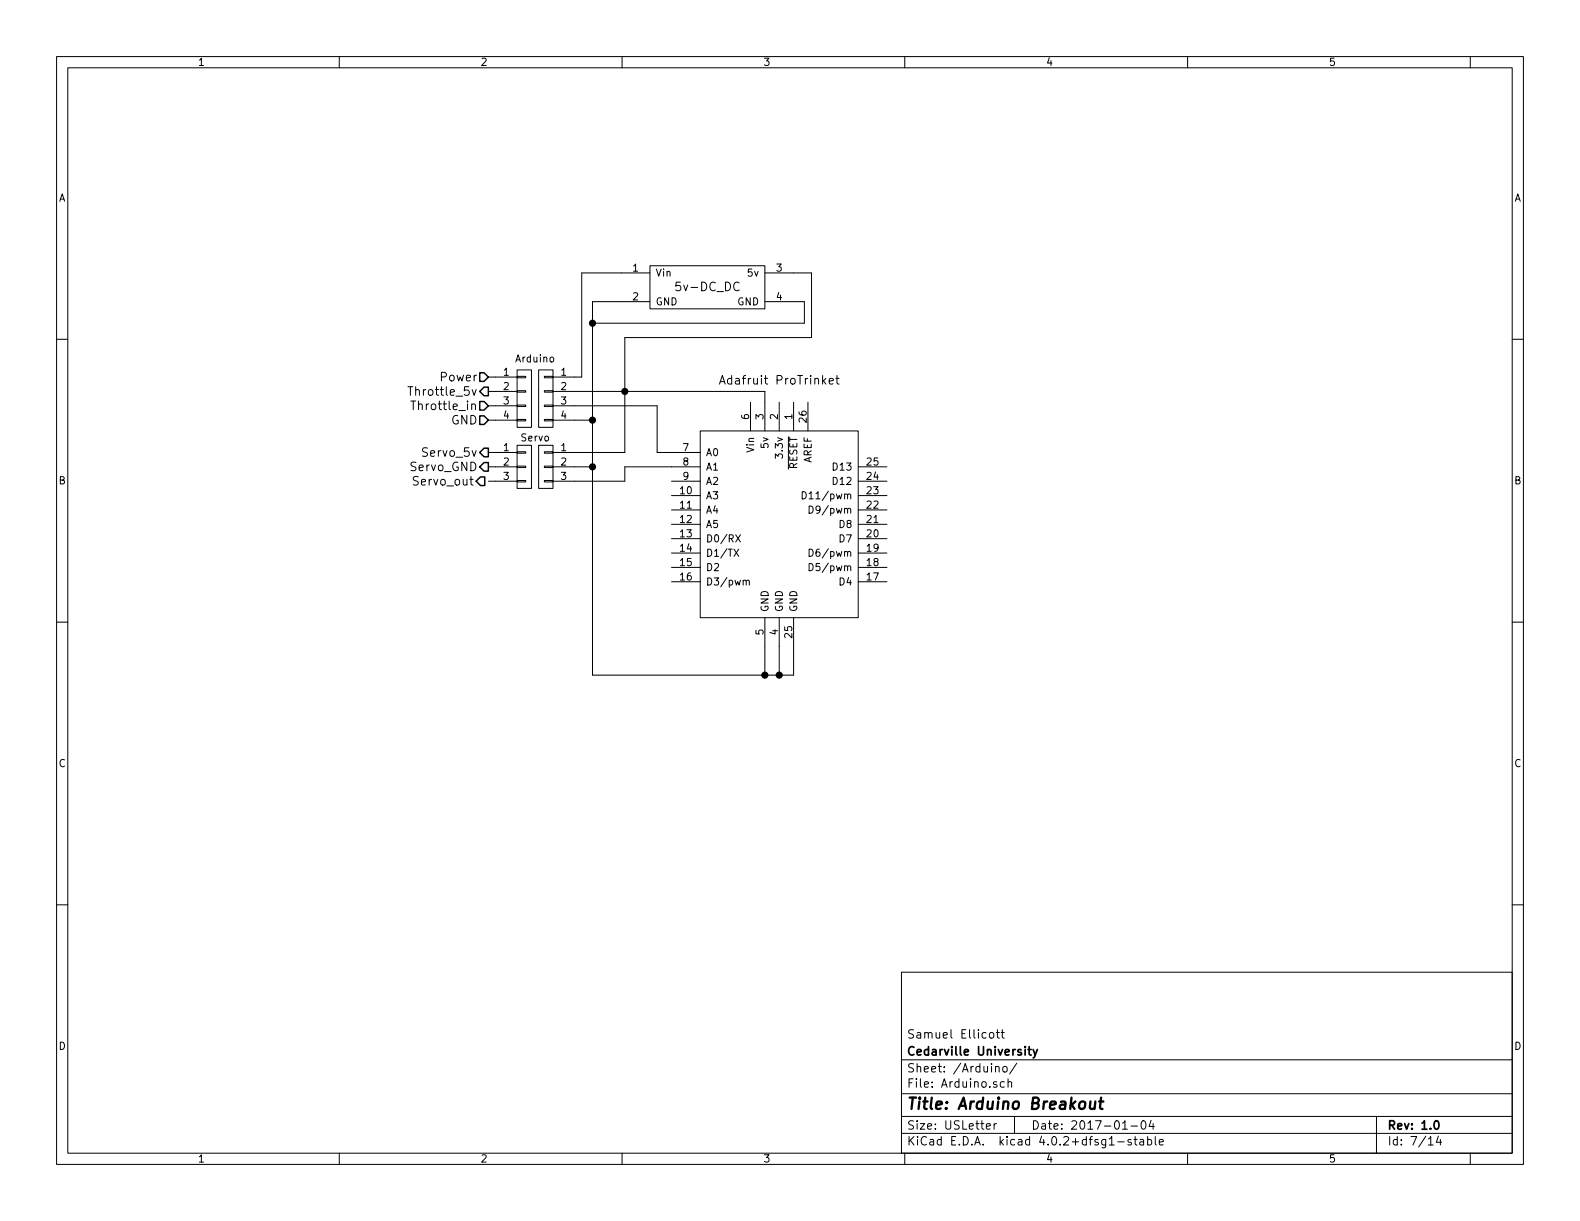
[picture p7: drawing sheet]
<svg xmlns="http://www.w3.org/2000/svg" width="279mm" height="216mm" viewBox="0 0 279 216" stroke-linecap="round" stroke-linejoin="round" font-family="sans-serif">
<g fill="none" stroke="#000" stroke-width=".18">
<path d="M10 10h259.4v195.9h-259.4zM12 12h255.4v191.9h-255.4zM60 10v2M110 10v2M160 10v2M210 10v2M260 10v2M10 60h2M114.9 47h20.4v7.6h-20.4zM114.9 53.3h-10.1v66.1h35.5v-10.2M114.9 48.3h-12v18.4h-5.1M135.3 48.3h8.2v11.4h-33v20.3h-12.7"/>
<path d="M135.3 53.3h6.9v3.9h-37.4M267.4 60h2M72.1 68.4h.9M86.4 66.7h5M86.4 69.2h5M86.4 71.8h5M86.4 74.3h5M91.4 79.9h1.6v.2h-1.6zM91.4 78.7h2.6v7.7h-2.6zM91.4 74.2h1.6v.2h-1.6zM91.4 71.6h1.6v.3h-1.6zM91.4 69.1h1.6v.2h-1.6z"/>
<path d="M91.4 66.5h1.6v.3h-1.6zM91.4 65.4h2.6v10.2h-2.6zM95.2 78.7h2.6v7.7h-2.6zM95.2 65.4h2.6v10.2h-2.6zM96.3 79.9h1.5v.2h-1.5zM96.3 74.2h1.5v.2h-1.5zM96.3 71.6h1.5v.3h-1.5zM96.3 69.1h1.5v.2h-1.5zM96.3 66.5h1.5v.3h-1.5zM97.3 63.3l.2-.2 .3 .2 .1 .5-.1 .1-.3 .1-.2-.1zM97.8 69.2h37.5v7M97.8 71.8h18.4v8.2h7.6"/>
<path d="M97.8 74.3h7M123.8 76.2h28v33h-28zM127.2 67.9l.5-1.5 .5 1.5M127.4 67.5h.7M132.7 71.1v5.1M137.8 71.1v5.1M139.4 77.2v5.8M140.3 71.1v5.1M142.9 71.1v5.1M146.6 67.4l.8-.1-.1-.3-.4-.1-.3 .2 .1 .7h.6M147.8 66.9h.6M148 66.4v1.3l.4 .2"/>
<path d="M86.4 80h5M86.4 82.6h5M86.4 85.1h5M91.4 85h1.6v.2h-1.6zM91.4 82.4h1.6v.3h-1.6zM96.3 85h1.5v.2h-1.5zM96.3 82.4h1.5v.3h-1.5zM97.8 82.6h7M118.7 85.1h5.1M118.7 87.6h5.1M118.7 95.3h5.1M118.7 90.2h5.1"/>
<path d="M118.7 92.7h5.1M118.7 97.8h5.1M123.8 82.6h-13.3v2.5h-12.7M129.8 97.1l.8 1.3M130.1 94.6l.8 1.2M130.6 97.1l-.8 1.3M130.9 94.6l-.8 1.2M141.9 86.9a.64 .64 0 0 1 .7 .7 .64 .64 0 0 1-.7 .6zM143.1 89.5a.64 .64 0 0 1 .7 .6 .64 .64 0 0 1-.7 .7zM143.1 99.6a.64 .64 0 0 1 .7 .7 .64 .64 0 0 1-.7 .6zM143.1 97.1a.64 .64 0 0 1 .7 .6 .64 .64 0 0 1-.7 .7zM151.8 82.6h5"/>
<path d="M151.8 85.1h5M151.8 87.6h5M151.8 95.3h5M151.8 90.2h5M151.8 92.7h5M151.8 97.8h5M10 110h2M118.7 100.3h5.1M118.7 102.9h5.1M131.4 102.7l.2-.1 .3 .1 .1 .8M132 102.8l.1-.2 .3 .1 .1 .8M135.3 109.2v10.2"/>
<path d="M137.8 109.2v10.2M151.8 100.3h5M151.8 102.9h5M267.4 110h2M10 160h2M267.4 160h2M159.4 171.9h108v32h-108zM159.4 197.4h108M159.4 193.4h108M159.4 187.4h108M174.4 199.2l.7-.2v-.2l-.4-.1-.3 .2 .1 .7h.6M175 182.7l.2-.1 .5 .1v.6l-.1 .2-.4 .1-.2-.2z"/>
<path d="M175.8 198.7v1M176 188.7l.3-.1h.3l.1 1M176.2 182.6h.5M176.2 198.7l-.4 .3M176.4 182.1v1.3l.3 .2M177 182.6h.6M177.2 182.1v1.3l.4 .2M177.4 188.7l.2-.1 .4 .1 .1 .6-.1 .2-.4 .1-.2-.2zM177.6 191.3h-.4l-.3 .2 .1 .6 .2 .2 .4-.1M178.3 191.4l.2-.1h.3l.1 1M178.3 190.8v1.5M179.4 197.4v3"/>
<path d="M179.8 188l-1.3 1.9M198.5 199.7h.9M200 199.1h1.1M202 198.2h.1a.81 .81 0 0 1 .6 .6 .81 .81 0 0 1-.3 .8l-.1 .1a.8 .8 0 0 1-.6-.7 .8 .8 0 0 1 .3-.8zM203.6 198.1l-.4 1.1h.9M203.9 198.7v1M243.4 197.4v6.5M60 203.9v2M110 203.9v2M159.4 200.4h108M160 203.9v2M197.7 201.9h1.1"/>
<path d="M200 201.5a.37 .37 0 0 0-.6 .2l.1 .2 .5 .1 .1 .2-.2 .3-.5-.1M200.5 201.5h.6M200.7 201v1.3l.4 .2M201.6 201.5h.6v1M202.2 201.8l-.4 .1-.3 .2 .3 .4 .4-.1M202.9 201.5h.5l.3 .3-.2 .6h-.6M202.9 201v1.5M204.3 201v1.3l.2 .2M205 202l.7-.2v-.3h-.5l-.2 .2 .1 .7h.6M210 203.9v2M252.6 202.5h.8M254.4 200.9l-.4 1.1h.9"/>
<path d="M254.7 201.5v1M260 203.9v2"/>
</g>
<path d="M181.8 185.6h.5M182 185.1v1.3l.3 .2M182.7 185.6l.4 1M183.4 185.6l-.5 1.3-.2 .2M253.7 198.3l.2-.1a.81 .81 0 0 1 .6 .6 .81 .81 0 0 1-.2 .8l-.2 .1a.79 .79 0 0 1-.4-1.4z" fill="none" stroke="#000" stroke-width=".3"/>
<path d="M192.8 194.8v1.2a.56 .56 0 0 0 .7-.1M193.7 194.8l-.2 1.3M194.4 194.8h.7M194.7 194.1l-.2 1.7 .1 .2 .4 .1" fill="none" stroke="#000" stroke-width=".41"/>
<path d="M84.8 65.9h.8l.8 .8-.8 .7h-.8zM84.8 71h.8l.8 .8-.8 .7h-.8zM84.8 73.5h.8l.8 .8-.8 .8h-.8zM85.6 79.2h.8v1.6h-.8l-.8-.8zM85.6 68.5h.8v1.5h-.8l-.8-.8zM85 84.3h.7v1.6h-.7l-.8-.8zM85.6 81.8h.8v1.5h-.8l-.8-.7z" fill="none" stroke="#000" stroke-width=".25"/>
<g fill="#000" stroke="#000" stroke-width=".25">
<circle cx="104.8" cy="57.2" r=".51"/>
<circle cx="104.8" cy="74.3" r=".51"/>
<circle cx="110.5" cy="69.2" r=".51"/>
<circle cx="104.8" cy="82.6" r=".51"/>
<circle cx="135.3" cy="119.4" r=".51"/>
<circle cx="137.8" cy="119.4" r=".51"/>
</g>
<text font-size="2.8" x="160.4" y="196.2">Title: Arduino Breakout</text>
<g font-size="2.1">
<text x="119.9" y="51.5">5v-DC_DC</text>
<text x="73" y="70">Throttle_5v</text>
<text x="78.1" y="67.4">Power</text>
<text x="128.1" y="68">Adafruit ProTrinket</text>
<text x="73.5" y="72.5">Throttle_in</text>
<text x="79.7" y="75.1">GND</text>
<text x="72.6" y="83.3">Servo_GND</text>
<text x="75" y="80.8">Servo_5v</text>
<text x="73.4" y="85.9">Servo_out</text>
<text x="160.4" y="183.6">Samuel Ellicott</text>
<text x="160.4" y="189.6">Sheet: /Arduino/</text>
<text x="160.4" y="186.6">Cedarville University</text>
<text x="160.4" y="192.3">File: Arduino.sch</text>
<text x="160.4" y="202.5">KiCad E.D.A. kicad 4.0.2+dfsg1-stable</text>
<text x="160.4" y="199.7">Size: USLetter</text>
<text x="182.4" y="199.7">Date: 2017-01-04</text>
<text x="245.4" y="199.7">Rev: 1.0</text>
<text x="245.4" y="202.5">Id: 7/14</text>
</g>
<g font-size="1.8">
<text x="35" y="11.6">1</text>
<text x="85" y="11.6">2</text>
<text x="135" y="11.6">3</text>
<text x="185" y="11.6">4</text>
<text x="235" y="11.6">5</text>
<text x="10.4" y="35.6">A</text>
<text x="267.8" y="35.6">A</text>
<text x="111.9" y="48">1</text>
<text x="111.9" y="53.1">2</text>
<text x="116" y="48.9">Vin</text>
<text x="116" y="54">GND</text>
<text x="130.3" y="54">GND</text>
<text x="132.3" y="48.9">5v</text>
<text x="137.3" y="48">3</text>
<text x="137.3" y="53.1">4</text>
<text x="91.2" y="64.1">Arduino</text>
<text x="89.1" y="66.4">1</text>
<text x="89.1" y="69">2</text>
<text x="89.1" y="71.5">3</text>
<text x="99.2" y="66.4">1</text>
<text x="99.2" y="69">2</text>
<text x="99.2" y="71.5">3</text>
<text x="89.1" y="74">4</text>
<text x="99.2" y="74">4</text>
<text x="132.5" y="74.1" transform="rotate(-90 132.5 74.1)">6</text>
<text x="135" y="74.1" transform="rotate(-90 135 74.1)">3</text>
<text x="137.5" y="74.1" transform="rotate(-90 137.5 74.1)">2</text>
<text x="140.1" y="74.1" transform="rotate(-90 140.1 74.1)">1</text>
<text x="142.6" y="74.6" transform="rotate(-90 142.6 74.6)">26</text>
<text x="89.1" y="79.8">1</text>
<text x="89.1" y="82.3">2</text>
<text x="92.2" y="78">Servo</text>
<text x="99.2" y="79.8">1</text>
<text x="99.2" y="82.3">2</text>
<text x="120.8" y="79.8">7</text>
<text x="120.8" y="82.3">8</text>
<text x="124.8" y="80.6">A0</text>
<text x="124.8" y="83.2">A1</text>
<text x="133.3" y="80" transform="rotate(-90 133.3 80)">Vin</text>
<text x="135.9" y="79.2" transform="rotate(-90 135.9 79.2)">5v</text>
<text x="138.4" y="80.7" transform="rotate(-90 138.4 80.7)">3.3v</text>
<text x="141" y="83.1" transform="rotate(-90 141 83.1)">RESET</text>
<text x="143.5" y="82" transform="rotate(-90 143.5 82)">AREF</text>
<text x="147.5" y="83.2">D13</text>
<text x="153.3" y="82.3">25</text>
<text x="10.4" y="85.6">B</text>
<text x="89.1" y="84.8">3</text>
<text x="99.2" y="84.8">3</text>
<text x="120.3" y="87.4">10</text>
<text x="120.3" y="89.9">11</text>
<text x="120.8" y="84.8">9</text>
<text x="124.8" y="85.7">A2</text>
<text x="124.8" y="88.3">A3</text>
<text x="143" y="88.3">D11/pwm</text>
<text x="147.5" y="85.7">D12</text>
<text x="153.3" y="89.9">22</text>
<text x="153.3" y="87.4">23</text>
<text x="153.3" y="84.8">24</text>
<text x="267.8" y="85.6">B</text>
<text x="120.3" y="92.5">12</text>
<text x="120.3" y="95">13</text>
<text x="124.8" y="90.8">A4</text>
<text x="124.8" y="93.3">A5</text>
<text x="124.8" y="95.9">D0/RX</text>
<text x="144" y="90.8">D9/pwm</text>
<text x="148.5" y="95.9">D7</text>
<text x="148.5" y="93.3">D8</text>
<text x="153.3" y="95">20</text>
<text x="153.3" y="92.5">21</text>
<text x="120.3" y="97.5">14</text>
<text x="120.3" y="100.1">15</text>
<text x="124.8" y="98.4">D1/TX</text>
<text x="124.8" y="101">D2</text>
<text x="144" y="101">D5/pwm</text>
<text x="144" y="98.4">D6/pwm</text>
<text x="153.3" y="100.1">18</text>
<text x="153.3" y="97.5">19</text>
<text x="120.3" y="102.6">16</text>
<text x="124.8" y="103.5">D3/pwm</text>
<text x="148.5" y="103.5">D4</text>
<text x="153.3" y="102.6">17</text>
<text x="135" y="112.2" transform="rotate(-90 135 112.2)">5</text>
<text x="135.9" y="108.2" transform="rotate(-90 135.9 108.2)">GND</text>
<text x="137.5" y="112.2" transform="rotate(-90 137.5 112.2)">4</text>
<text x="138.4" y="108.2" transform="rotate(-90 138.4 108.2)">GND</text>
<text x="140.1" y="112.7" transform="rotate(-90 140.1 112.7)">25</text>
<text x="141" y="108.2" transform="rotate(-90 141 108.2)">GND</text>
<text x="10.4" y="135.6">C</text>
<text x="267.8" y="135.6">C</text>
<text x="10.4" y="185.6">D</text>
<text x="267.8" y="185.6">D</text>
<text x="35" y="205.5">1</text>
<text x="85" y="205.5">2</text>
<text x="135" y="205.5">3</text>
<text x="185" y="205.5">4</text>
<text x="235" y="205.5">5</text>
</g>
</svg>
